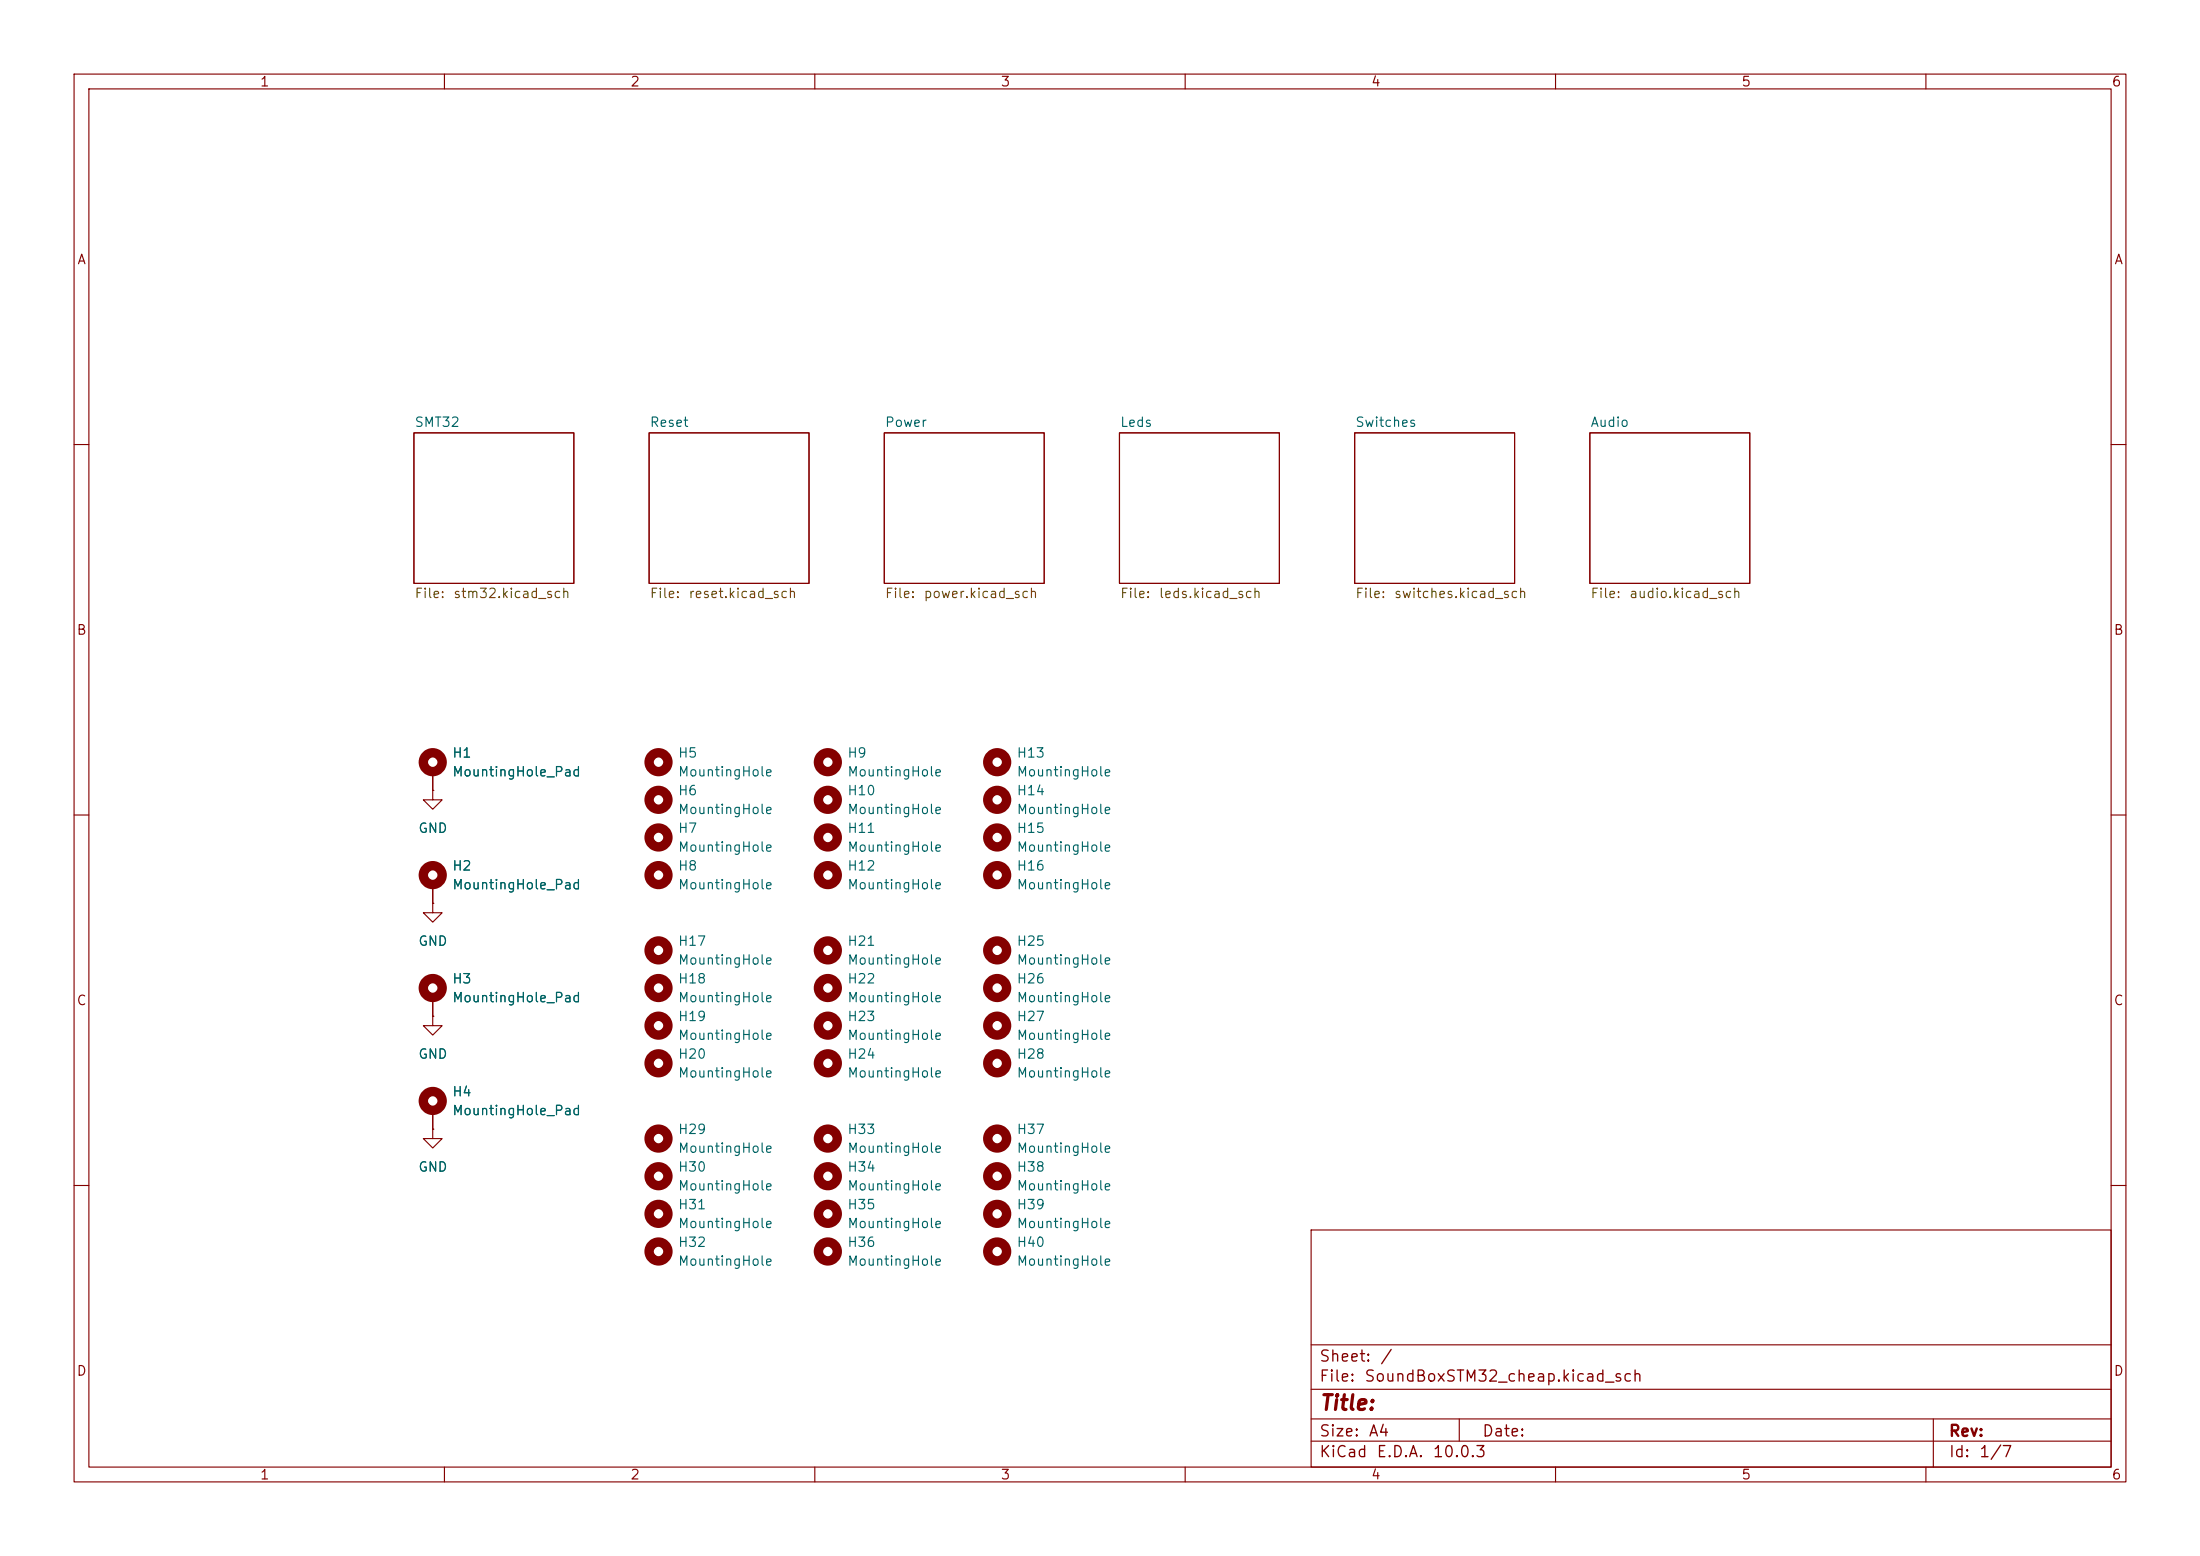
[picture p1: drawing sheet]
<svg xmlns="http://www.w3.org/2000/svg" width="297mm" height="210mm" viewBox="0 0 297 210" stroke-linecap="round" stroke-linejoin="round" font-family="sans-serif">
<g fill="none" stroke="#840000" stroke-width=".15">
<path d="M10 10h277v190h-277zM12 12h273v186h-273zM60 10v2M110 10v2M160 10v2M210 10v2M260 10v2M55.9 58.4h21.6v20.3h-21.6zM87.6 58.4h21.6v20.3h-21.6zM119.4 58.4h21.6v20.3h-21.6zM151.1 58.4h21.6v20.3h-21.6zM182.9 58.4h21.6v20.3h-21.6z"/>
<path d="M214.6 58.4h21.6v20.3h-21.6zM10 60h2M285 60h2M10 110h2M58.4 106.7v1.3h1.3l-1.3 1.2-1.3-1.2h1.3M58.4 106.7h.1M58.4 104.1v2.6M58.4 119.4v2.5M285 110h2M58.4 121.9v1.3h1.3l-1.3 1.3-1.3-1.3h1.3M58.4 121.9h.1M58.4 137.2v1.2h1.3l-1.3 1.3-1.3-1.3h1.3"/>
<path d="M58.4 137.2h.1M58.4 134.6v2.6M58.4 152.4v1.3h1.3l-1.3 1.2-1.3-1.2h1.3M58.4 152.4h.1M58.4 149.9v2.5M10 160h2M177 166h108v32h-108zM285 160h2M60 198v2M110 198v2M160 198v2M177 194.5h108"/>
<path d="M177 191.5h108M177 187.5h108M177 181.5h108M197 191.5v3M210 198v2M260 198v2M261 191.5v6.5"/>
</g>
<g fill="none" stroke="#840000" stroke-width="1.3">
<circle cx="58.4" cy="102.9" r="1.27"/>
<circle cx="58.4" cy="118.1" r="1.27"/>
<circle cx="88.9" cy="113" r="1.27"/>
<circle cx="88.9" cy="107.9" r="1.27"/>
<circle cx="88.9" cy="118.1" r="1.27"/>
<circle cx="88.9" cy="102.9" r="1.27"/>
<circle cx="111.8" cy="113" r="1.27"/>
<circle cx="111.8" cy="107.9" r="1.27"/>
<circle cx="111.8" cy="118.1" r="1.27"/>
<circle cx="111.8" cy="102.9" r="1.27"/>
<circle cx="134.6" cy="107.9" r="1.27"/>
<circle cx="134.6" cy="113" r="1.27"/>
<circle cx="134.6" cy="102.9" r="1.27"/>
<circle cx="134.6" cy="118.1" r="1.27"/>
<circle cx="58.4" cy="133.3" r="1.27"/>
<circle cx="88.9" cy="133.3" r="1.27"/>
<circle cx="88.9" cy="128.3" r="1.27"/>
<circle cx="88.9" cy="138.4" r="1.27"/>
<circle cx="111.8" cy="133.3" r="1.27"/>
<circle cx="111.8" cy="138.4" r="1.27"/>
<circle cx="111.8" cy="128.3" r="1.27"/>
<circle cx="134.6" cy="128.3" r="1.27"/>
<circle cx="134.6" cy="133.3" r="1.27"/>
<circle cx="134.6" cy="138.4" r="1.27"/>
<circle cx="58.4" cy="148.6" r="1.27"/>
<circle cx="88.9" cy="158.7" r="1.27"/>
<circle cx="88.9" cy="153.7" r="1.27"/>
<circle cx="88.9" cy="143.5" r="1.27"/>
<circle cx="111.8" cy="143.5" r="1.27"/>
<circle cx="111.8" cy="158.7" r="1.27"/>
<circle cx="111.8" cy="153.7" r="1.27"/>
<circle cx="134.6" cy="143.5" r="1.27"/>
<circle cx="134.6" cy="153.7" r="1.27"/>
<circle cx="134.6" cy="158.7" r="1.27"/>
<circle cx="88.9" cy="163.8" r="1.27"/>
<circle cx="88.9" cy="168.9" r="1.27"/>
<circle cx="111.8" cy="168.9" r="1.27"/>
<circle cx="111.8" cy="163.8" r="1.27"/>
<circle cx="134.6" cy="168.9" r="1.27"/>
<circle cx="134.6" cy="163.8" r="1.27"/>
</g>
<text font-size="2" fill="#840000" x="178" y="190.8">Title:</text>
<g font-size="1.5" fill="#840000">
<text x="178" y="184.2">Sheet:</text>
<text x="186.2" y="184.2">/</text>
<text x="178" y="186.9">File:</text>
<text x="184.1" y="186.9">SoundBoxSTM32_cheap.kicad_sch</text>
<text x="178" y="197.1">KiCad</text>
<text x="178" y="194.3">Size:</text>
<text x="184.7" y="194.3">A4</text>
<text x="185.7" y="197.1">E.D.A.</text>
<text x="193.3" y="197.1">10.0.3</text>
<text x="200" y="194.3">Date:</text>
<text x="263" y="194.3">Rev:</text>
<text x="263" y="197.1">Id:</text>
<text x="267.1" y="197.1">1/7</text>
</g>
<g font-size="1.3" fill="#840000">
<text x="35" y="12">1</text>
<text x="85" y="12">2</text>
<text x="135" y="12">3</text>
<text x="185" y="12">4</text>
<text x="235" y="12">5</text>
<text x="285" y="12">6</text>
<text x="10.3" y="36">A</text>
<text x="285.3" y="36">A</text>
<text x="10.3" y="86">B</text>
<text x="285.3" y="86">B</text>
<text x="10.3" y="136">C</text>
<text x="285.3" y="136">C</text>
<text x="10.3" y="186">D</text>
<text x="285.3" y="186">D</text>
<text x="35" y="200">1</text>
<text x="85" y="200">2</text>
<text x="135" y="200">3</text>
<text x="185" y="200">4</text>
<text x="235" y="200">5</text>
<text x="285" y="200">6</text>
</g>
<g font-size="1.3" fill="#006464">
<text x="55.9" y="57.9">SMT32</text>
<text x="87.6" y="57.9">Reset</text>
<text x="119.4" y="57.9">Power</text>
<text x="151.1" y="57.9">Leds</text>
<text x="182.9" y="57.9">Switches</text>
<text x="214.6" y="57.9">Audio</text>
<text x="61" y="102.6">H1</text>
<text x="61" y="105.1">MountingHole_Pad</text>
<text x="91.4" y="102.6">H5</text>
<text x="91.4" y="105.1">MountingHole</text>
<text x="91.4" y="107.7">H6</text>
<text x="114.3" y="107.7">H10</text>
<text x="114.3" y="102.6">H9</text>
<text x="114.3" y="105.1">MountingHole</text>
<text x="137.2" y="107.7">H14</text>
<text x="137.2" y="102.6">H13</text>
<text x="137.2" y="105.1">MountingHole</text>
<text x="56.4" y="112.7">GND</text>
<text x="91.4" y="110.2">MountingHole</text>
<text x="91.4" y="112.7">H7</text>
<text x="114.3" y="112.7">H11</text>
<text x="114.3" y="110.2">MountingHole</text>
<text x="137.2" y="112.7">H15</text>
<text x="137.2" y="110.2">MountingHole</text>
<text x="61" y="117.8">H2</text>
<text x="91.4" y="117.8">H8</text>
<text x="91.4" y="115.3">MountingHole</text>
<text x="114.3" y="117.8">H12</text>
<text x="114.3" y="115.3">MountingHole</text>
<text x="137.2" y="117.8">H16</text>
<text x="137.2" y="115.3">MountingHole</text>
<text x="61" y="120.4">MountingHole_Pad</text>
<text x="91.4" y="120.4">MountingHole</text>
<text x="114.3" y="120.4">MountingHole</text>
<text x="137.2" y="120.4">MountingHole</text>
<text x="56.4" y="128">GND</text>
<text x="91.4" y="128">H17</text>
<text x="91.4" y="130.5">MountingHole</text>
<text x="114.3" y="128">H21</text>
<text x="114.3" y="130.5">MountingHole</text>
<text x="137.2" y="128">H25</text>
<text x="137.2" y="130.5">MountingHole</text>
<text x="61" y="133.1">H3</text>
<text x="61" y="135.6">MountingHole_Pad</text>
<text x="91.4" y="133.1">H18</text>
<text x="91.4" y="135.6">MountingHole</text>
<text x="114.3" y="133.1">H22</text>
<text x="114.3" y="135.6">MountingHole</text>
<text x="137.2" y="133.1">H26</text>
<text x="137.2" y="135.6">MountingHole</text>
<text x="56.4" y="143.2">GND</text>
<text x="91.4" y="138.1">H19</text>
<text x="91.4" y="143.2">H20</text>
<text x="91.4" y="140.7">MountingHole</text>
<text x="114.3" y="138.1">H23</text>
<text x="114.3" y="143.2">H24</text>
<text x="114.3" y="140.7">MountingHole</text>
<text x="137.2" y="138.1">H27</text>
<text x="137.2" y="143.2">H28</text>
<text x="137.2" y="140.7">MountingHole</text>
<text x="61" y="148.3">H4</text>
<text x="91.4" y="145.8">MountingHole</text>
<text x="114.3" y="145.8">MountingHole</text>
<text x="137.2" y="145.8">MountingHole</text>
<text x="61" y="150.8">MountingHole_Pad</text>
<text x="91.4" y="153.4">H29</text>
<text x="91.4" y="155.9">MountingHole</text>
<text x="114.3" y="153.4">H33</text>
<text x="114.3" y="155.9">MountingHole</text>
<text x="137.2" y="153.4">H37</text>
<text x="137.2" y="155.9">MountingHole</text>
<text x="56.4" y="158.5">GND</text>
<text x="91.4" y="158.5">H30</text>
<text x="91.4" y="161">MountingHole</text>
<text x="114.3" y="158.5">H34</text>
<text x="114.3" y="161">MountingHole</text>
<text x="137.2" y="158.5">H38</text>
<text x="137.2" y="161">MountingHole</text>
<text x="91.4" y="163.5">H31</text>
<text x="91.4" y="166.1">MountingHole</text>
<text x="114.3" y="163.5">H35</text>
<text x="114.3" y="166.1">MountingHole</text>
<text x="137.2" y="163.5">H39</text>
<text x="137.2" y="166.1">MountingHole</text>
<text x="91.4" y="168.6">H32</text>
<text x="91.4" y="171.2">MountingHole</text>
<text x="114.3" y="168.6">H36</text>
<text x="114.3" y="171.2">MountingHole</text>
<text x="137.2" y="168.6">H40</text>
<text x="137.2" y="171.2">MountingHole</text>
</g>
<g font-size="1.3" fill="#725600">
<text x="55.9" y="81">File:</text>
<text x="61.1" y="81">stm32.kicad_sch</text>
<text x="87.6" y="81">File:</text>
<text x="92.9" y="81">reset.kicad_sch</text>
<text x="119.4" y="81">File:</text>
<text x="124.6" y="81">power.kicad_sch</text>
<text x="151.1" y="81">File:</text>
<text x="156.4" y="81">leds.kicad_sch</text>
<text x="182.9" y="81">File:</text>
<text x="188.1" y="81">switches.kicad_sch</text>
<text x="214.6" y="81">File:</text>
<text x="219.9" y="81">audio.kicad_sch</text>
</g>
</svg>
